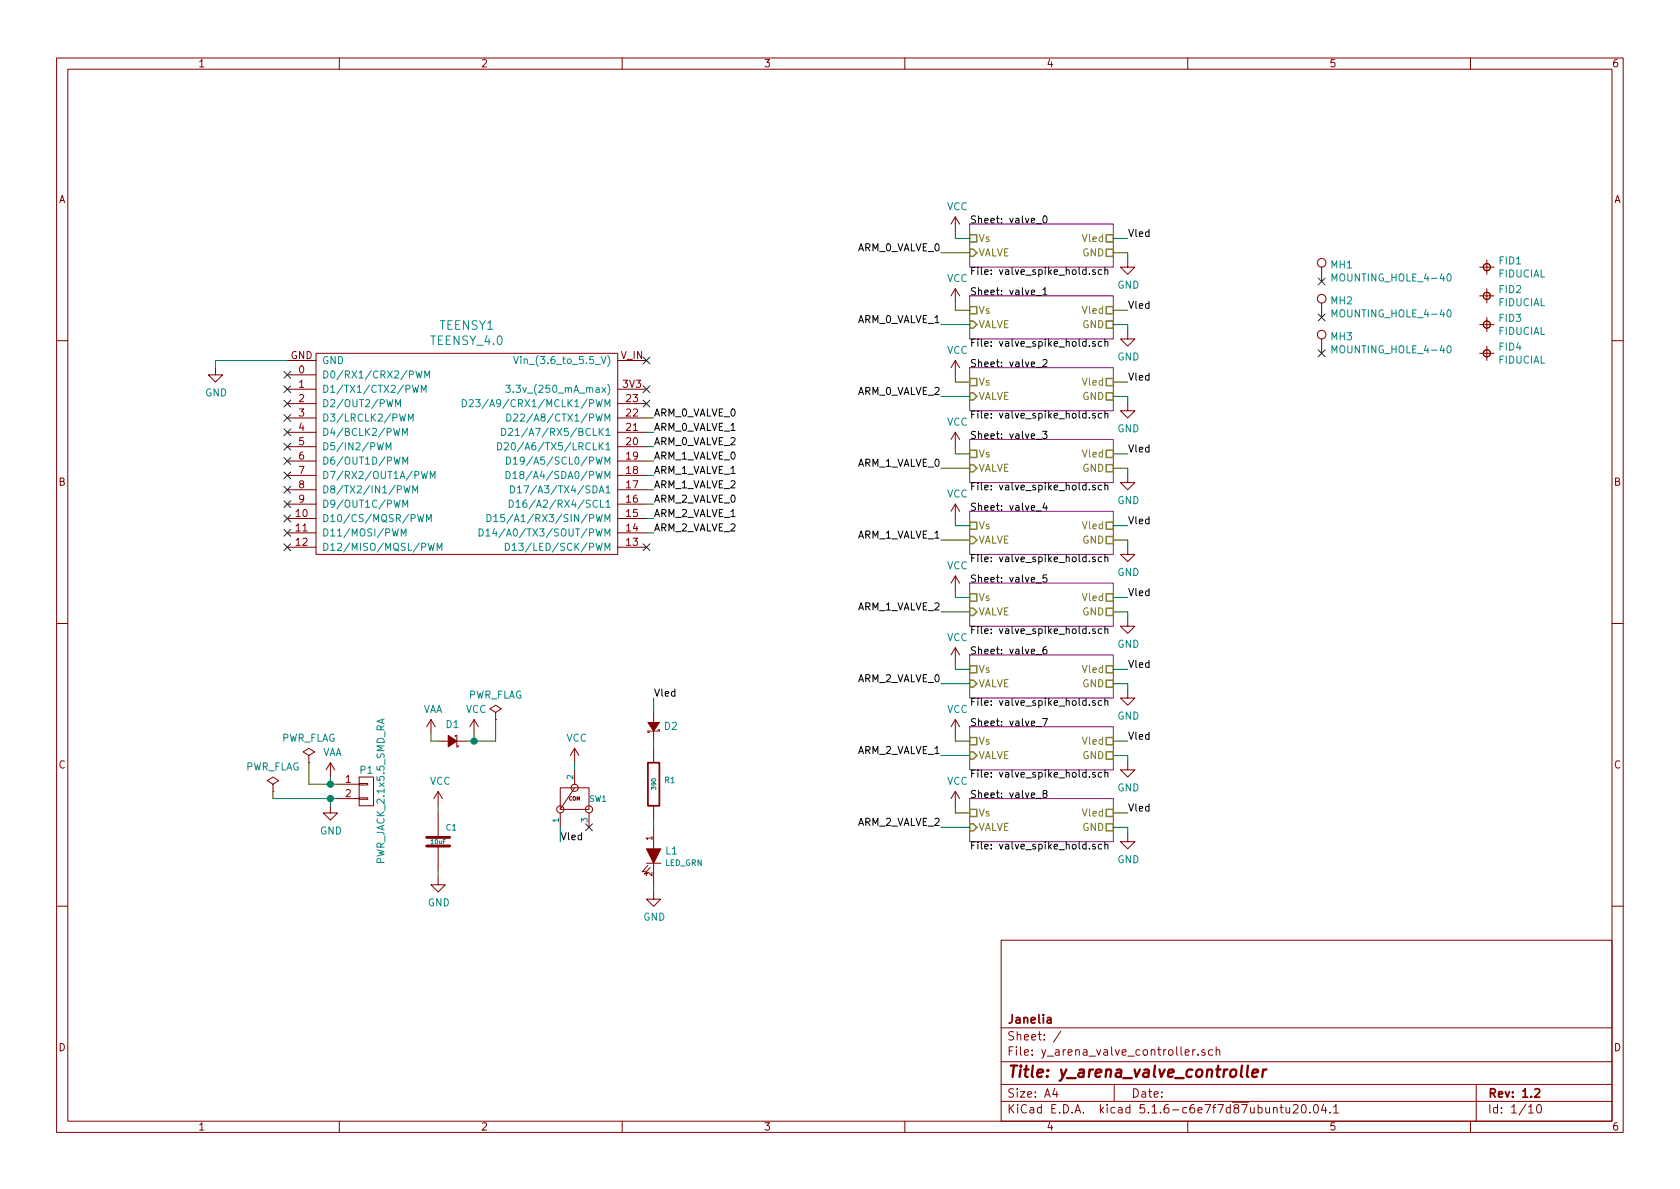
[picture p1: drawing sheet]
EESchema Schematic File Version 4
EELAYER 30 0
EELAYER END
$Descr A4 11693 8268
encoding utf-8
Sheet 1 10
Title "y_arena_valve_controller"
Date ""
Rev "1.2"
Comp "Janelia"
Comment1 ""
Comment2 ""
Comment3 ""
Comment4 ""
$EndDescr
Wire Wire Line
	6750 1750 6550 1750
Wire Wire Line
	6750 2250 6550 2250
Text Label 6550 1750 2    50   ~ 0
ARM_0_VALVE_0
Text Label 6550 2250 2    50   ~ 0
ARM_0_VALVE_1
NoConn ~ 9200 1950
$Comp
L power:VAA #PWR020
U 1 1
P 2300 5400
F 0 "#PWR020" H 2300 5250 50  0001 C CNN
F 1 "VAA" H 2315 5573 50  0000 C CNN
F 2 "" H 2300 5400 50  0001 C CNN
F 3 "" H 2300 5400 50  0001 C CNN
	1    2300 5400
	1    0    0    -1  
$EndComp
$Comp
L y_arena_valve_controller:MOUNTING_HOLE_4-40 MH1
U 1 1
P 9200 1950
F 0 "MH1" H 9258 2068 50  0000 L CNN
F 1 "MOUNTING_HOLE_4-40" H 9258 1977 50  0000 L CNN
F 2 "y_arena_valve_controller:MOUNTING_HOLE_4-40" H 9400 1950 50  0001 C CNN
F 3 "" H 9400 1950 50  0001 C CNN
	1    9200 1950
	1    0    0    -1  
$EndComp
NoConn ~ 9200 2200
$Comp
L y_arena_valve_controller:MOUNTING_HOLE_4-40 MH2
U 1 1
P 9200 2200
F 0 "MH2" H 9258 2318 50  0000 L CNN
F 1 "MOUNTING_HOLE_4-40" H 9258 2227 50  0000 L CNN
F 2 "y_arena_valve_controller:MOUNTING_HOLE_4-40" H 9400 2200 50  0001 C CNN
F 3 "" H 9400 2200 50  0001 C CNN
	1    9200 2200
	1    0    0    -1  
$EndComp
NoConn ~ 9200 2450
$Comp
L y_arena_valve_controller:MOUNTING_HOLE_4-40 MH3
U 1 1
P 9200 2450
F 0 "MH3" H 9258 2568 50  0000 L CNN
F 1 "MOUNTING_HOLE_4-40" H 9258 2477 50  0000 L CNN
F 2 "y_arena_valve_controller:MOUNTING_HOLE_4-40" H 9400 2450 50  0001 C CNN
F 3 "" H 9400 2450 50  0001 C CNN
	1    9200 2450
	1    0    0    -1  
$EndComp
$Comp
L y_arena_valve_controller:FIDUCIAL FID1
U 1 1
P 10350 1850
F 0 "FID1" H 10428 1896 50  0000 L CNN
F 1 "FIDUCIAL" H 10428 1805 50  0000 L CNN
F 2 "y_arena_valve_controller:FIDUCIAL" H 10550 1850 50  0001 C CNN
F 3 "" H 10550 1850 50  0001 C CNN
	1    10350 1850
	1    0    0    -1  
$EndComp
$Comp
L y_arena_valve_controller:FIDUCIAL FID2
U 1 1
P 10350 2050
F 0 "FID2" H 10428 2096 50  0000 L CNN
F 1 "FIDUCIAL" H 10428 2005 50  0000 L CNN
F 2 "y_arena_valve_controller:FIDUCIAL" H 10550 2050 50  0001 C CNN
F 3 "" H 10550 2050 50  0001 C CNN
	1    10350 2050
	1    0    0    -1  
$EndComp
$Comp
L y_arena_valve_controller:FIDUCIAL FID3
U 1 1
P 10350 2250
F 0 "FID3" H 10428 2296 50  0000 L CNN
F 1 "FIDUCIAL" H 10428 2205 50  0000 L CNN
F 2 "y_arena_valve_controller:FIDUCIAL" H 10550 2250 50  0001 C CNN
F 3 "" H 10550 2250 50  0001 C CNN
	1    10350 2250
	1    0    0    -1  
$EndComp
$Comp
L y_arena_valve_controller:FIDUCIAL FID4
U 1 1
P 10350 2450
F 0 "FID4" H 10428 2496 50  0000 L CNN
F 1 "FIDUCIAL" H 10428 2405 50  0000 L CNN
F 2 "y_arena_valve_controller:FIDUCIAL" H 10550 2450 50  0001 C CNN
F 3 "" H 10550 2450 50  0001 C CNN
	1    10350 2450
	1    0    0    -1  
$EndComp
$Comp
L y_arena_valve_controller:10uF C1
U 1 1
P 3050 5850
F 0 "C1" H 3100 5950 40  0000 L CNN
F 1 "10uF" H 3050 5850 30  0000 C CNN
F 2 "y_arena_valve_controller:SM0805" H 3088 5700 30  0001 C CNN
F 3 "" H 3050 5850 60  0000 C CNN
F 4 "Digi-Key" H 3150 6050 60  0001 C CNN "Vendor"
F 5 "445-14417-1-ND" H 3250 6150 60  0001 C CNN "Vendor Part Number"
F 6 "CAP CER 10UF 35V X5R" H 3350 6250 60  0001 C CNN "Description"
F 7 "0805 (2012 Metric)" H 3050 5850 60  0001 C CNN "Package"
F 8 "TDK Corporation" H 3050 5850 60  0001 C CNN "Manufacturer"
F 9 "C2012X5R1V106K085AC" H 3050 5850 60  0001 C CNN "Manufacturer Part Number"
	1    3050 5850
	1    0    0    -1  
$EndComp
$Comp
L power:GND #PWR026
U 1 1
P 3050 6100
F 0 "#PWR026" H 3050 5850 50  0001 C CNN
F 1 "GND" H 3055 5927 50  0000 C CNN
F 2 "" H 3050 6100 50  0001 C CNN
F 3 "" H 3050 6100 50  0001 C CNN
	1    3050 6100
	1    0    0    -1  
$EndComp
Wire Wire Line
	3050 5600 3050 5650
Wire Wire Line
	3050 6050 3050 6100
Wire Wire Line
	2300 5400 2300 5450
Wire Wire Line
	2300 5450 2350 5450
$Comp
L power:GND #PWR023
U 1 1
P 2300 5600
F 0 "#PWR023" H 2300 5350 50  0001 C CNN
F 1 "GND" H 2305 5427 50  0000 C CNN
F 2 "" H 2300 5600 50  0001 C CNN
F 3 "" H 2300 5600 50  0001 C CNN
	1    2300 5600
	1    0    0    -1  
$EndComp
Wire Wire Line
	2300 5600 2300 5550
Wire Wire Line
	2300 5550 2350 5550
$Comp
L power:PWR_FLAG #FLG02
U 1 1
P 2150 5300
F 0 "#FLG02" H 2150 5375 50  0001 C CNN
F 1 "PWR_FLAG" H 2150 5473 50  0000 C CNN
F 2 "" H 2150 5300 50  0001 C CNN
F 3 "~" H 2150 5300 50  0001 C CNN
	1    2150 5300
	1    0    0    -1  
$EndComp
Wire Wire Line
	2150 5300 2150 5450
Wire Wire Line
	2150 5450 2300 5450
Connection ~ 2300 5450
$Comp
L power:PWR_FLAG #FLG03
U 1 1
P 1900 5500
F 0 "#FLG03" H 1900 5575 50  0001 C CNN
F 1 "PWR_FLAG" H 1900 5673 50  0000 C CNN
F 2 "" H 1900 5500 50  0001 C CNN
F 3 "~" H 1900 5500 50  0001 C CNN
	1    1900 5500
	1    0    0    -1  
$EndComp
Wire Wire Line
	1900 5500 1900 5550
Wire Wire Line
	1900 5550 2300 5550
Connection ~ 2300 5550
$Comp
L y_arena_valve_controller:DIODE_SCHOTTKY_45V_10A D1
U 1 1
P 3150 5150
F 0 "D1" H 3150 5037 50  0000 C CNN
F 1 "DIODE_SCHOTTKY_45V_10A" H 2870 5070 50  0001 L CNN
F 2 "y_arena_valve_controller:CFP15" H 3000 5130 60  0001 C CNN
F 3 "" H 3100 5230 60  0001 C CNN
F 4 "DIODE SCHOTTKY 45V 10A" H 3400 5530 60  0001 C CNN "Description"
F 5 "CFP15" H 3150 5150 60  0001 C CNN "Package"
F 6 "Nexperia USA Inc." H 3150 5150 60  0001 C CNN "Manufacturer"
F 7 "PMEG045V100EPDZ" H 3150 5150 60  0001 C CNN "Manufacturer Part Number"
F 8 "Digi-Key" H 3150 5150 60  0001 C CNN "Vendor"
F 9 "1727-1904-1-ND" H 3150 5150 60  0001 C CNN "Vendor Part Number"
	1    3150 5150
	-1   0    0    1   
$EndComp
$Comp
L power:VAA #PWR018
U 1 1
P 3000 5100
F 0 "#PWR018" H 3000 4950 50  0001 C CNN
F 1 "VAA" H 3015 5273 50  0000 C CNN
F 2 "" H 3000 5100 50  0001 C CNN
F 3 "" H 3000 5100 50  0001 C CNN
	1    3000 5100
	1    0    0    -1  
$EndComp
$Comp
L power:VCC #PWR019
U 1 1
P 3300 5100
F 0 "#PWR019" H 3300 4950 50  0001 C CNN
F 1 "VCC" H 3315 5273 50  0000 C CNN
F 2 "" H 3300 5100 50  0001 C CNN
F 3 "" H 3300 5100 50  0001 C CNN
	1    3300 5100
	1    0    0    -1  
$EndComp
Wire Wire Line
	3000 5100 3000 5150
Wire Wire Line
	3000 5150 3050 5150
Wire Wire Line
	3250 5150 3300 5150
Wire Wire Line
	3300 5150 3300 5100
$Comp
L power:PWR_FLAG #FLG01
U 1 1
P 3450 5000
F 0 "#FLG01" H 3450 5075 50  0001 C CNN
F 1 "PWR_FLAG" H 3450 5173 50  0000 C CNN
F 2 "" H 3450 5000 50  0001 C CNN
F 3 "~" H 3450 5000 50  0001 C CNN
	1    3450 5000
	1    0    0    -1  
$EndComp
Wire Wire Line
	3300 5150 3450 5150
Wire Wire Line
	3450 5150 3450 5000
Connection ~ 3300 5150
$Comp
L power:VCC #PWR025
U 1 1
P 3050 5600
F 0 "#PWR025" H 3050 5450 50  0001 C CNN
F 1 "VCC" H 3065 5773 50  0000 C CNN
F 2 "" H 3050 5600 50  0001 C CNN
F 3 "" H 3050 5600 50  0001 C CNN
	1    3050 5600
	1    0    0    -1  
$EndComp
$Comp
L power:VCC #PWR01
U 1 1
P 6650 1600
F 0 "#PWR01" H 6650 1450 50  0001 C CNN
F 1 "VCC" H 6665 1773 50  0000 C CNN
F 2 "" H 6650 1600 50  0001 C CNN
F 3 "" H 6650 1600 50  0001 C CNN
	1    6650 1600
	1    0    0    -1  
$EndComp
$Comp
L power:GND #PWR05
U 1 1
P 1500 2550
F 0 "#PWR05" H 1500 2300 50  0001 C CNN
F 1 "GND" H 1505 2377 50  0000 C CNN
F 2 "" H 1500 2550 50  0001 C CNN
F 3 "" H 1500 2550 50  0001 C CNN
	1    1500 2550
	1    0    0    -1  
$EndComp
Text Label 4550 2900 0    50   ~ 0
ARM_0_VALVE_0
Text Label 4550 3000 0    50   ~ 0
ARM_0_VALVE_1
Text Label 4550 3100 0    50   ~ 0
ARM_0_VALVE_2
Text Label 4550 3200 0    50   ~ 0
ARM_1_VALVE_0
Text Label 4550 3300 0    50   ~ 0
ARM_1_VALVE_1
Text Label 4550 3400 0    50   ~ 0
ARM_1_VALVE_2
Text Label 4550 3500 0    50   ~ 0
ARM_2_VALVE_0
Text Label 4550 3600 0    50   ~ 0
ARM_2_VALVE_1
$Sheet
S 6750 1550 1000 300 
U 5F238750
F0 "valve_0" 50
F1 "valve_spike_hold.sch" 50
F2 "Vs" U L 6750 1650 50 
F3 "GND" U R 7750 1750 50 
F4 "VALVE" I L 6750 1750 50 
F5 "Vled" U R 7750 1650 50 
$EndSheet
$Comp
L power:VCC #PWR021
U 1 1
P 4000 5300
F 0 "#PWR021" H 4000 5150 50  0001 C CNN
F 1 "VCC" H 4015 5473 50  0000 C CNN
F 2 "" H 4000 5300 50  0001 C CNN
F 3 "" H 4000 5300 50  0001 C CNN
	1    4000 5300
	1    0    0    -1  
$EndComp
Wire Wire Line
	4000 5350 4000 5300
Wire Wire Line
	3900 5750 3900 5850
Text Label 3900 5850 0    50   ~ 0
Vled
Wire Wire Line
	4550 4950 4550 4850
Wire Wire Line
	4550 5150 4550 5200
Wire Wire Line
	4550 5700 4550 5750
$Comp
L power:GND #PWR027
U 1 1
P 4550 6200
F 0 "#PWR027" H 4550 5950 50  0001 C CNN
F 1 "GND" H 4555 6027 50  0000 C CNN
F 2 "" H 4550 6200 50  0001 C CNN
F 3 "" H 4550 6200 50  0001 C CNN
	1    4550 6200
	1    0    0    -1  
$EndComp
Wire Wire Line
	4550 6200 4550 6150
Text Label 4550 4850 0    50   ~ 0
Vled
$Comp
L y_arena_valve_controller:TEENSY_4.0 TEENSY1
U 1 1
P 3250 3150
F 0 "TEENSY1" H 3250 4047 60  0000 C CNN
F 1 "TEENSY_4.0" H 3250 3941 60  0000 C CNN
F 2 "y_arena_valve_controller:TEENSY_4.0" H 3250 4200 60  0001 C CNN
F 3 "" H 3300 5900 60  0000 C CNN
F 4 "Digi-Key" H 3250 4300 60  0001 C CNN "Vendor"
F 5 "ED90331-ND" H 3250 4400 60  0001 C CNN "Vendor Part Number"
F 6 "CONN PIN RCPT .025-.037 SOLDER" H 3250 4500 60  0001 C CNN "Description"
F 7 "28" H 3250 3150 50  0001 C CNN "Quantity"
	1    3250 3150
	1    0    0    -1  
$EndComp
Text Label 4550 3700 0    50   ~ 0
ARM_2_VALVE_2
Wire Wire Line
	1500 2550 1500 2500
Wire Wire Line
	1500 2500 2000 2500
Wire Wire Line
	4550 2900 4500 2900
Wire Wire Line
	4550 3000 4500 3000
Wire Wire Line
	4550 3100 4500 3100
Wire Wire Line
	4550 3200 4500 3200
Wire Wire Line
	4550 3300 4500 3300
Wire Wire Line
	4550 3400 4500 3400
Wire Wire Line
	4550 3500 4500 3500
Wire Wire Line
	4550 3600 4500 3600
Wire Wire Line
	4550 3700 4500 3700
NoConn ~ 2000 3700
NoConn ~ 2000 3800
NoConn ~ 4500 2500
NoConn ~ 4500 2700
NoConn ~ 4500 2800
NoConn ~ 4500 3800
$Sheet
S 6750 2050 1000 300 
U 5F2C7F20
F0 "valve_1" 50
F1 "valve_spike_hold.sch" 50
F2 "Vs" U L 6750 2150 50 
F3 "GND" U R 7750 2250 50 
F4 "VALVE" I L 6750 2250 50 
F5 "Vled" U R 7750 2150 50 
$EndSheet
Wire Wire Line
	7750 1650 7850 1650
Text Label 7850 1650 0    50   ~ 0
Vled
$Comp
L power:GND #PWR02
U 1 1
P 7850 1800
F 0 "#PWR02" H 7850 1550 50  0001 C CNN
F 1 "GND" H 7855 1627 50  0000 C CNN
F 2 "" H 7850 1800 50  0001 C CNN
F 3 "" H 7850 1800 50  0001 C CNN
	1    7850 1800
	1    0    0    -1  
$EndComp
Wire Wire Line
	7750 1750 7850 1750
Wire Wire Line
	7850 1750 7850 1800
$Comp
L power:VCC #PWR03
U 1 1
P 6650 2100
F 0 "#PWR03" H 6650 1950 50  0001 C CNN
F 1 "VCC" H 6665 2273 50  0000 C CNN
F 2 "" H 6650 2100 50  0001 C CNN
F 3 "" H 6650 2100 50  0001 C CNN
	1    6650 2100
	1    0    0    -1  
$EndComp
Wire Wire Line
	6650 1600 6650 1650
Wire Wire Line
	6650 1650 6750 1650
Wire Wire Line
	6650 2100 6650 2150
Wire Wire Line
	6650 2150 6750 2150
Wire Wire Line
	7750 2150 7850 2150
Text Label 7850 2150 0    50   ~ 0
Vled
$Comp
L power:GND #PWR04
U 1 1
P 7850 2300
F 0 "#PWR04" H 7850 2050 50  0001 C CNN
F 1 "GND" H 7855 2127 50  0000 C CNN
F 2 "" H 7850 2300 50  0001 C CNN
F 3 "" H 7850 2300 50  0001 C CNN
	1    7850 2300
	1    0    0    -1  
$EndComp
Wire Wire Line
	7750 2250 7850 2250
Wire Wire Line
	7850 2250 7850 2300
NoConn ~ 2000 3500
NoConn ~ 2000 3600
Wire Wire Line
	6750 2750 6550 2750
Wire Wire Line
	6750 3250 6550 3250
Text Label 6550 2750 2    50   ~ 0
ARM_0_VALVE_2
Text Label 6550 3250 2    50   ~ 0
ARM_1_VALVE_0
$Comp
L power:VCC #PWR06
U 1 1
P 6650 2600
F 0 "#PWR06" H 6650 2450 50  0001 C CNN
F 1 "VCC" H 6665 2773 50  0000 C CNN
F 2 "" H 6650 2600 50  0001 C CNN
F 3 "" H 6650 2600 50  0001 C CNN
	1    6650 2600
	1    0    0    -1  
$EndComp
$Sheet
S 6750 2550 1000 300 
U 5F2EACF4
F0 "valve_2" 50
F1 "valve_spike_hold.sch" 50
F2 "Vs" U L 6750 2650 50 
F3 "GND" U R 7750 2750 50 
F4 "VALVE" I L 6750 2750 50 
F5 "Vled" U R 7750 2650 50 
$EndSheet
$Sheet
S 6750 3050 1000 300 
U 5F2EACFA
F0 "valve_3" 50
F1 "valve_spike_hold.sch" 50
F2 "Vs" U L 6750 3150 50 
F3 "GND" U R 7750 3250 50 
F4 "VALVE" I L 6750 3250 50 
F5 "Vled" U R 7750 3150 50 
$EndSheet
Wire Wire Line
	7750 2650 7850 2650
Text Label 7850 2650 0    50   ~ 0
Vled
$Comp
L power:GND #PWR07
U 1 1
P 7850 2800
F 0 "#PWR07" H 7850 2550 50  0001 C CNN
F 1 "GND" H 7855 2627 50  0000 C CNN
F 2 "" H 7850 2800 50  0001 C CNN
F 3 "" H 7850 2800 50  0001 C CNN
	1    7850 2800
	1    0    0    -1  
$EndComp
Wire Wire Line
	7750 2750 7850 2750
Wire Wire Line
	7850 2750 7850 2800
$Comp
L power:VCC #PWR08
U 1 1
P 6650 3100
F 0 "#PWR08" H 6650 2950 50  0001 C CNN
F 1 "VCC" H 6665 3273 50  0000 C CNN
F 2 "" H 6650 3100 50  0001 C CNN
F 3 "" H 6650 3100 50  0001 C CNN
	1    6650 3100
	1    0    0    -1  
$EndComp
Wire Wire Line
	6650 2600 6650 2650
Wire Wire Line
	6650 2650 6750 2650
Wire Wire Line
	6650 3100 6650 3150
Wire Wire Line
	6650 3150 6750 3150
Wire Wire Line
	7750 3150 7850 3150
Text Label 7850 3150 0    50   ~ 0
Vled
$Comp
L power:GND #PWR09
U 1 1
P 7850 3300
F 0 "#PWR09" H 7850 3050 50  0001 C CNN
F 1 "GND" H 7855 3127 50  0000 C CNN
F 2 "" H 7850 3300 50  0001 C CNN
F 3 "" H 7850 3300 50  0001 C CNN
	1    7850 3300
	1    0    0    -1  
$EndComp
Wire Wire Line
	7750 3250 7850 3250
Wire Wire Line
	7850 3250 7850 3300
Wire Wire Line
	6750 3750 6550 3750
Wire Wire Line
	6750 4250 6550 4250
Text Label 6550 3750 2    50   ~ 0
ARM_1_VALVE_1
Text Label 6550 4250 2    50   ~ 0
ARM_1_VALVE_2
$Comp
L power:VCC #PWR010
U 1 1
P 6650 3600
F 0 "#PWR010" H 6650 3450 50  0001 C CNN
F 1 "VCC" H 6665 3773 50  0000 C CNN
F 2 "" H 6650 3600 50  0001 C CNN
F 3 "" H 6650 3600 50  0001 C CNN
	1    6650 3600
	1    0    0    -1  
$EndComp
$Sheet
S 6750 3550 1000 300 
U 5F2ED13A
F0 "valve_4" 50
F1 "valve_spike_hold.sch" 50
F2 "Vs" U L 6750 3650 50 
F3 "GND" U R 7750 3750 50 
F4 "VALVE" I L 6750 3750 50 
F5 "Vled" U R 7750 3650 50 
$EndSheet
$Sheet
S 6750 4050 1000 300 
U 5F2ED140
F0 "valve_5" 50
F1 "valve_spike_hold.sch" 50
F2 "Vs" U L 6750 4150 50 
F3 "GND" U R 7750 4250 50 
F4 "VALVE" I L 6750 4250 50 
F5 "Vled" U R 7750 4150 50 
$EndSheet
Wire Wire Line
	7750 3650 7850 3650
Text Label 7850 3650 0    50   ~ 0
Vled
$Comp
L power:GND #PWR011
U 1 1
P 7850 3800
F 0 "#PWR011" H 7850 3550 50  0001 C CNN
F 1 "GND" H 7855 3627 50  0000 C CNN
F 2 "" H 7850 3800 50  0001 C CNN
F 3 "" H 7850 3800 50  0001 C CNN
	1    7850 3800
	1    0    0    -1  
$EndComp
Wire Wire Line
	7750 3750 7850 3750
Wire Wire Line
	7850 3750 7850 3800
$Comp
L power:VCC #PWR012
U 1 1
P 6650 4100
F 0 "#PWR012" H 6650 3950 50  0001 C CNN
F 1 "VCC" H 6665 4273 50  0000 C CNN
F 2 "" H 6650 4100 50  0001 C CNN
F 3 "" H 6650 4100 50  0001 C CNN
	1    6650 4100
	1    0    0    -1  
$EndComp
Wire Wire Line
	6650 3600 6650 3650
Wire Wire Line
	6650 3650 6750 3650
Wire Wire Line
	6650 4100 6650 4150
Wire Wire Line
	6650 4150 6750 4150
Wire Wire Line
	7750 4150 7850 4150
Text Label 7850 4150 0    50   ~ 0
Vled
$Comp
L power:GND #PWR013
U 1 1
P 7850 4300
F 0 "#PWR013" H 7850 4050 50  0001 C CNN
F 1 "GND" H 7855 4127 50  0000 C CNN
F 2 "" H 7850 4300 50  0001 C CNN
F 3 "" H 7850 4300 50  0001 C CNN
	1    7850 4300
	1    0    0    -1  
$EndComp
Wire Wire Line
	7750 4250 7850 4250
Wire Wire Line
	7850 4250 7850 4300
Wire Wire Line
	6750 4750 6550 4750
Wire Wire Line
	6750 5250 6550 5250
Text Label 6550 4750 2    50   ~ 0
ARM_2_VALVE_0
Text Label 6550 5250 2    50   ~ 0
ARM_2_VALVE_1
$Comp
L power:VCC #PWR014
U 1 1
P 6650 4600
F 0 "#PWR014" H 6650 4450 50  0001 C CNN
F 1 "VCC" H 6665 4773 50  0000 C CNN
F 2 "" H 6650 4600 50  0001 C CNN
F 3 "" H 6650 4600 50  0001 C CNN
	1    6650 4600
	1    0    0    -1  
$EndComp
$Sheet
S 6750 4550 1000 300 
U 5F2ED17E
F0 "valve_6" 50
F1 "valve_spike_hold.sch" 50
F2 "Vs" U L 6750 4650 50 
F3 "GND" U R 7750 4750 50 
F4 "VALVE" I L 6750 4750 50 
F5 "Vled" U R 7750 4650 50 
$EndSheet
$Sheet
S 6750 5050 1000 300 
U 5F2ED184
F0 "valve_7" 50
F1 "valve_spike_hold.sch" 50
F2 "Vs" U L 6750 5150 50 
F3 "GND" U R 7750 5250 50 
F4 "VALVE" I L 6750 5250 50 
F5 "Vled" U R 7750 5150 50 
$EndSheet
Wire Wire Line
	7750 4650 7850 4650
Text Label 7850 4650 0    50   ~ 0
Vled
$Comp
L power:GND #PWR015
U 1 1
P 7850 4800
F 0 "#PWR015" H 7850 4550 50  0001 C CNN
F 1 "GND" H 7855 4627 50  0000 C CNN
F 2 "" H 7850 4800 50  0001 C CNN
F 3 "" H 7850 4800 50  0001 C CNN
	1    7850 4800
	1    0    0    -1  
$EndComp
Wire Wire Line
	7750 4750 7850 4750
Wire Wire Line
	7850 4750 7850 4800
$Comp
L power:VCC #PWR016
U 1 1
P 6650 5100
F 0 "#PWR016" H 6650 4950 50  0001 C CNN
F 1 "VCC" H 6665 5273 50  0000 C CNN
F 2 "" H 6650 5100 50  0001 C CNN
F 3 "" H 6650 5100 50  0001 C CNN
	1    6650 5100
	1    0    0    -1  
$EndComp
Wire Wire Line
	6650 4600 6650 4650
Wire Wire Line
	6650 4650 6750 4650
Wire Wire Line
	6650 5100 6650 5150
Wire Wire Line
	6650 5150 6750 5150
Wire Wire Line
	7750 5150 7850 5150
Text Label 7850 5150 0    50   ~ 0
Vled
$Comp
L power:GND #PWR017
U 1 1
P 7850 5300
F 0 "#PWR017" H 7850 5050 50  0001 C CNN
F 1 "GND" H 7855 5127 50  0000 C CNN
F 2 "" H 7850 5300 50  0001 C CNN
F 3 "" H 7850 5300 50  0001 C CNN
	1    7850 5300
	1    0    0    -1  
$EndComp
Wire Wire Line
	7750 5250 7850 5250
Wire Wire Line
	7850 5250 7850 5300
Wire Wire Line
	6750 5750 6550 5750
Text Label 6550 5750 2    50   ~ 0
ARM_2_VALVE_2
$Sheet
S 6750 5550 1000 300 
U 5F2F1BA8
F0 "valve_8" 50
F1 "valve_spike_hold.sch" 50
F2 "Vs" U L 6750 5650 50 
F3 "GND" U R 7750 5750 50 
F4 "VALVE" I L 6750 5750 50 
F5 "Vled" U R 7750 5650 50 
$EndSheet
$Comp
L power:VCC #PWR022
U 1 1
P 6650 5600
F 0 "#PWR022" H 6650 5450 50  0001 C CNN
F 1 "VCC" H 6665 5773 50  0000 C CNN
F 2 "" H 6650 5600 50  0001 C CNN
F 3 "" H 6650 5600 50  0001 C CNN
	1    6650 5600
	1    0    0    -1  
$EndComp
Wire Wire Line
	6650 5600 6650 5650
Wire Wire Line
	6650 5650 6750 5650
Wire Wire Line
	7750 5650 7850 5650
Text Label 7850 5650 0    50   ~ 0
Vled
$Comp
L power:GND #PWR024
U 1 1
P 7850 5800
F 0 "#PWR024" H 7850 5550 50  0001 C CNN
F 1 "GND" H 7855 5627 50  0000 C CNN
F 2 "" H 7850 5800 50  0001 C CNN
F 3 "" H 7850 5800 50  0001 C CNN
	1    7850 5800
	1    0    0    -1  
$EndComp
Wire Wire Line
	7750 5750 7850 5750
Wire Wire Line
	7850 5750 7850 5800
$Comp
L y_arena_valve_controller:DIODE_LOW_REV_CURRENT_0402 D2
U 1 1
P 4550 5050
F 0 "D2" V 4550 4982 50  0000 R CNN
F 1 "DIODE_LOW_REV_CURRENT_0402" H 4270 4970 50  0001 L CNN
F 2 "y_arena_valve_controller:SM0402_POL" H 4400 5030 60  0001 C CNN
F 3 "" H 4500 5130 60  0001 C CNN
F 4 "Digi-Key" H 4600 5230 60  0001 C CNN "Vendor"
F 5 "BAS116LPH4-7BDICT-ND" H 4700 5330 60  0001 C CNN "Vendor Part Number"
F 6 "DIODE GEN PURP 85V 215MA 2DFN" H 4800 5430 60  0001 C CNN "Description"
F 7 "0402" H 4550 5050 50  0001 C CNN "Package"
F 8 "Diodes Incorporated" H 4550 5050 50  0001 C CNN "Manufacturer"
F 9 "BAS116LPH4-7B" H 4550 5050 50  0001 C CNN "Manufacturer Part Number"
	1    4550 5050
	0    -1   -1   0   
$EndComp
$Comp
L y_arena_valve_controller:LED_GRN L1
U 1 1
P 4550 5950
F 0 "L1" V 4512 6028 50  0000 L CNN
F 1 "LED_GRN" V 4596 6028 40  0000 L CNN
F 2 "y_arena_valve_controller:LED0805" H 4450 5950 60  0001 C CNN
F 3 "" H 4550 5950 60  0000 C CNN
F 4 "LED GREEN CLEAR SMD" H 4850 6350 60  0001 C CNN "Description"
F 5 "0805 (2012 Metric)" H 4550 5950 60  0001 C CNN "Package"
F 6 "Lite-On Inc." H 4550 5950 60  0001 C CNN "Manufacturer"
F 7 "LTST-C170GKT" H 4550 5950 60  0001 C CNN "Manufacturer Part Number"
F 8 "Digi-Key" H 4550 5950 60  0001 C CNN "Vendor"
F 9 "160-1179-1-ND" H 4550 5950 60  0001 C CNN "Vendor Part Number"
	1    4550 5950
	0    1    1    0   
$EndComp
$Comp
L y_arena_valve_controller:390 R1
U 1 1
P 4550 5450
F 0 "R1" H 4621 5480 40  0000 L CNN
F 1 "390" V 4550 5450 30  0000 C CNN
F 2 "y_arena_valve_controller:SM0402" V 4480 5450 30  0001 C CNN
F 3 "" V 4630 5450 30  0000 C CNN
F 4 "Digi-Key" V 4730 5550 60  0001 C CNN "Vendor"
F 5 "P124568CT-ND" V 4830 5650 60  0001 C CNN "Vendor Part Number"
F 6 "RES SMD 390 OHM 5% 1/5W" V 4930 5750 60  0001 C CNN "Description"
F 7 "Panasonic Electronic Components" H 4550 5450 50  0001 C CNN "Manufacturer"
F 8 "ERJ-PA2J391X" H 4550 5450 50  0001 C CNN "Manufacturer Part Number"
F 9 "0402" H 4550 5450 50  0001 C CNN "Package"
	1    4550 5450
	1    0    0    -1  
$EndComp
NoConn ~ 2000 3400
NoConn ~ 2000 3300
NoConn ~ 2000 3200
NoConn ~ 2000 3100
NoConn ~ 2000 3000
NoConn ~ 2000 2900
NoConn ~ 2000 2800
NoConn ~ 2000 2700
NoConn ~ 2000 2600
$Comp
L y_arena_valve_controller:SPDT_SLIDE_500A_SM SW1
U 1 1
P 4000 5550
F 0 "SW1" H 4100 5550 40  0000 L CNN
F 1 "SPDT_SLIDE_500A_SM" V 4150 5550 40  0001 C CNN
F 2 "y_arena_valve_controller:SPDT_SLIDE_500A_SM" H 3950 6050 60  0001 C CNN
F 3 "" H 4000 5550 60  0000 C CNN
F 4 "Digi-Key" H 3950 6050 60  0001 C CNN "Vendor"
F 5 "EG5810CT-ND" H 3950 6050 60  0001 C CNN "Vendor Part Number"
F 6 "SWITCH SLIDE SPDT 3A 120V" H 3950 6050 60  0001 C CNN "Description"
F 7 "E-Switch" H 3950 6050 50  0001 C CNN "Manufacturer"
F 8 "500ASSP1SM6QE" H 3950 6050 50  0001 C CNN "Manufacturer Part Number"
	1    4000 5550
	1    0    0    -1  
$EndComp
NoConn ~ 4100 5750
$Comp
L y_arena_valve_controller:PWR_JACK_2.1x5.5_SMD_RA P1
U 1 1
P 2550 5500
F 0 "P1" H 2550 5650 50  0000 C CNN
F 1 "PWR_JACK_2.1x5.5_SMD_RA" V 2650 5500 50  0000 C CNN
F 2 "y_arena_valve_controller:DCJACK_3PAD_SMD_RA" H 2450 5550 60  0001 C CNN
F 3 "" H 2550 5650 60  0000 C CNN
F 4 "Digi-Key" H 2650 5750 60  0001 C CNN "Vendor"
F 5 "CP-036AHPJCT-ND" H 2750 5850 60  0001 C CNN "Vendor Part Number"
F 6 "CONN PWR JACK 2X5.5MM SOLDER" H 2850 5950 60  0001 C CNN "Description"
F 7 "CUI Devices" H 2550 5500 50  0001 C CNN "Manufacturer"
F 8 "PJ-036AH-SMT-TR" H 2550 5500 50  0001 C CNN "Manufacturer Part Number"
	1    2550 5500
	1    0    0    -1  
$EndComp
$EndSCHEMATC
